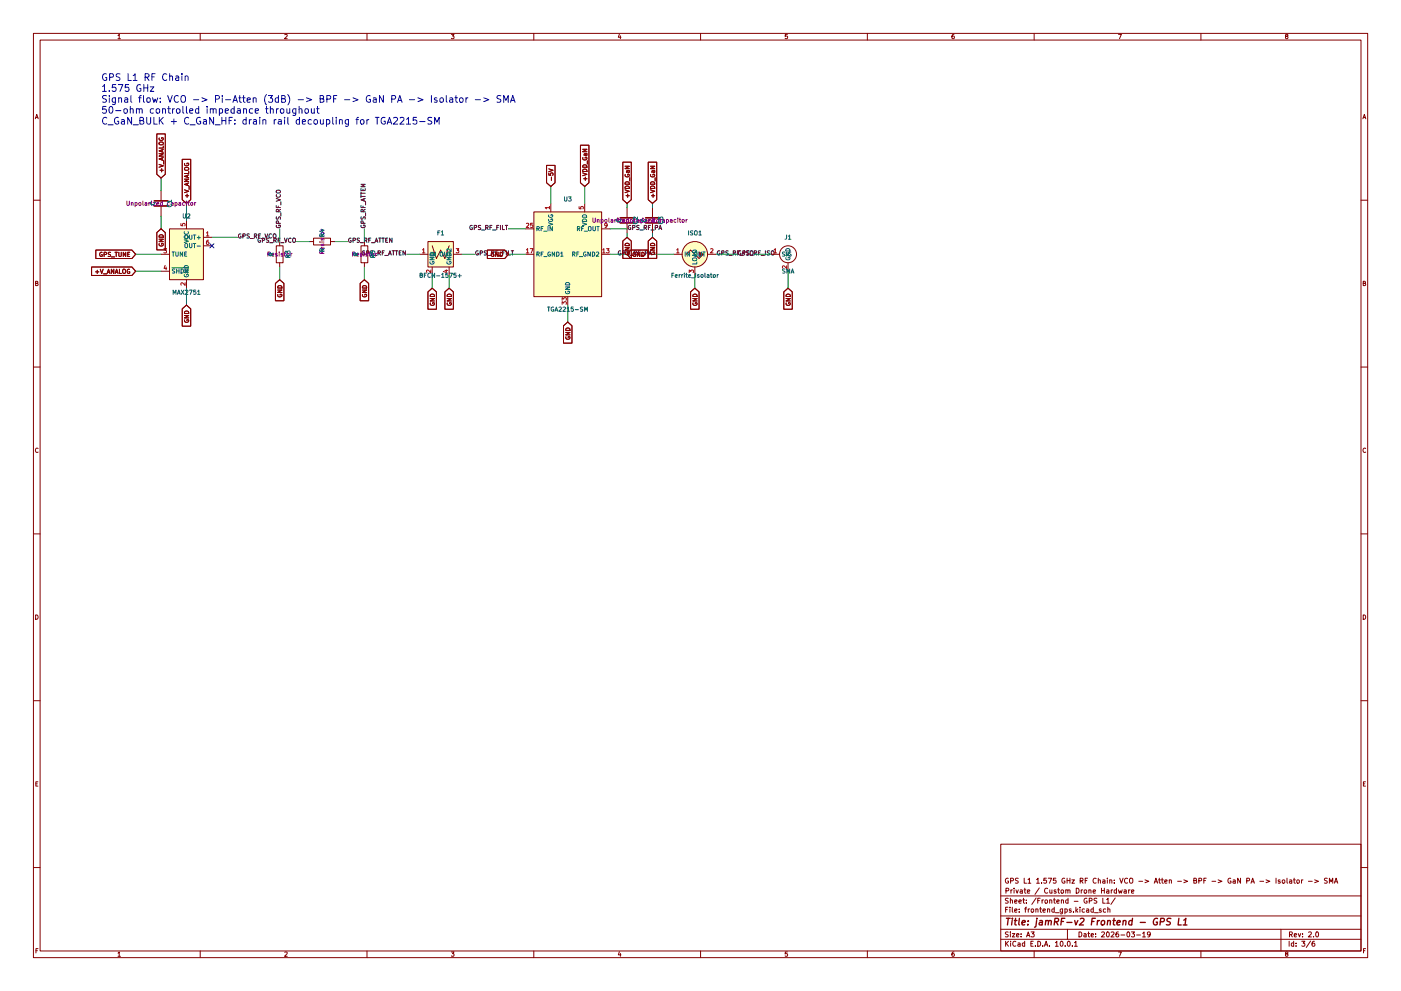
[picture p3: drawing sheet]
(kicad_sch
 (version 20250114)
 (generator "eeschema")
 (generator_version "9.0")
 (paper "A3")
 (title_block
  (title "jamRF-v2 Frontend - GPS L1")
  (date "2026-03-19")
  (rev "2.0")
  (company "Private / Custom Drone Hardware")
  (comment 1 "GPS L1 1.575 GHz RF Chain: VCO -> Atten -> BPF -> GaN PA -> Isolator -> SMA"))
 (lib_symbols
  (symbol "Device:C"
   (pin_numbers (hide yes))
   (pin_names
    (offset 0.254)) (exclude_from_sim no) (in_bom yes) (on_board yes)
   (property "Reference" "C" (at 0.635 2.54 0) (effects (font (size 1.27 1.27)) (justify left)))
   (property "Value" "C" (at 0.635 -2.54 0) (effects (font (size 1.27 1.27)) (justify left)))
   (property "Footprint" "" (at 0.9652 -3.81 0) (effects (font (size 1.27 1.27)) (hide yes)))
   (property "Datasheet" "~" (at 0 0 0) (effects (font (size 1.27 1.27)) (hide yes)))
   (property "Description" "Unpolarized capacitor" (at 0 0 0) (effects (font (size 1.27 1.27)) (hide yes)))
   (symbol "C_0_1"
    (polyline (pts (xy -2.032 0.762) (xy 2.032 0.762)) (stroke (width 0.508) (type default)) (fill (type none)))
    (polyline (pts (xy -2.032 -0.762) (xy 2.032 -0.762)) (stroke (width 0.508) (type default)) (fill (type none))))
   (symbol "C_1_1"
    (pin passive line (at 0 3.81 270) (length 2.794) (name "~" (effects (font (size 1.27 1.27)))) (number "1" (effects (font (size 1.27 1.27)))))
    (pin passive line (at 0 -3.81 90) (length 2.794) (name "~" (effects (font (size 1.27 1.27)))) (number "2" (effects (font (size 1.27 1.27))))))
   (embedded_fonts no))
  (symbol "Device:R"
   (pin_numbers (hide yes))
   (pin_names
    (offset 0)) (exclude_from_sim no) (in_bom yes) (on_board yes)
   (property "Reference" "R" (at 2.032 0 90) (effects (font (size 1.27 1.27))))
   (property "Value" "R" (at 0 0 90) (effects (font (size 1.27 1.27))))
   (property "Footprint" "" (at -1.778 0 90) (effects (font (size 1.27 1.27)) (hide yes)))
   (property "Datasheet" "~" (at 0 0 0) (effects (font (size 1.27 1.27)) (hide yes)))
   (property "Description" "Resistor" (at 0 0 0) (effects (font (size 1.27 1.27)) (hide yes)))
   (symbol "R_0_1"
    (rectangle (start -1.016 -2.54) (end 1.016 2.54) (stroke (width 0.254) (type default)) (fill (type none))))
   (symbol "R_1_1"
    (pin passive line (at 0 3.81 270) (length 1.27) (name "~" (effects (font (size 1.27 1.27)))) (number "1" (effects (font (size 1.27 1.27)))))
    (pin passive line (at 0 -3.81 90) (length 1.27) (name "~" (effects (font (size 1.27 1.27)))) (number "2" (effects (font (size 1.27 1.27))))))
   (embedded_fonts no))
  (symbol "jamrf-v2:BFCN_1575" (exclude_from_sim no) (in_bom yes) (on_board yes)
   (property "Reference" "F" (at 0 5.08 0) (effects (font (size 1.27 1.27))))
   (property "Value" "BFCN-1575+" (at 0 -5.08 0) (effects (font (size 1.27 1.27))))
   (property "Footprint" "Filter:Filter_Mini-Circuits_FV1206" (at 0 0 0) (effects (font (size 1.27 1.27)) (hide yes)))
   (property "Datasheet" "https://www.minicircuits.com/pdfs/BFCN-1575+.pdf" (at 0 0 0) (effects (font (size 1.27 1.27)) (hide yes)))
   (property "Description" "" (at 0 0 0) (effects (font (size 1.27 1.27)) (hide yes)))
   (symbol "BFCN_1575_0_1"
    (rectangle (start -3.81 3.81) (end 3.81 -3.81) (stroke (width 0.254) (type default)) (fill (type background)))
    (polyline (pts (xy -2.54 2.54) (xy -1.27 -1.27) (xy 0 1.27) (xy 1.27 -1.27) (xy 2.54 2.54)) (stroke (width 0.254) (type default)) (fill (type none))))
   (symbol "BFCN_1575_1_1"
    (pin passive line (at -6.35 0 0) (length 2.54) (name "IN" (effects (font (size 1.27 1.27)))) (number "1" (effects (font (size 1.27 1.27)))))
    (pin power_in line (at -2.54 -6.35 90) (length 2.54) (name "GND" (effects (font (size 1.27 1.27)))) (number "2" (effects (font (size 1.27 1.27)))))
    (pin power_in line (at 2.54 -6.35 90) (length 2.54) (name "GND2" (effects (font (size 1.27 1.27)))) (number "4" (effects (font (size 1.27 1.27)))))
    (pin passive line (at 6.35 0 180) (length 2.54) (name "OUT" (effects (font (size 1.27 1.27)))) (number "3" (effects (font (size 1.27 1.27))))))
   (embedded_fonts no))
  (symbol "jamrf-v2:Conn_SMA_Edge" (exclude_from_sim no) (in_bom yes) (on_board yes)
   (property "Reference" "J" (at 0 3.81 0) (effects (font (size 1.27 1.27))))
   (property "Value" "SMA" (at 0 -3.81 0) (effects (font (size 1.27 1.27))))
   (property "Footprint" "Connector_Coaxial:SMA_Amphenol_132289_EdgeMount" (at 0 0 0) (effects (font (size 1.27 1.27)) (hide yes)))
   (property "Datasheet" "" (at 0 0 0) (effects (font (size 1.27 1.27)) (hide yes)))
   (property "Description" "" (at 0 0 0) (effects (font (size 1.27 1.27)) (hide yes)))
   (symbol "Conn_SMA_Edge_0_1"
    (circle (center 0 0) (radius 2.54) (stroke (width 0.254) (type default)) (fill (type none))))
   (symbol "Conn_SMA_Edge_1_1"
    (pin passive line (at -5.08 0 0) (length 2.54) (name "SIG" (effects (font (size 1.27 1.27)))) (number "1" (effects (font (size 1.27 1.27)))))
    (pin passive line (at 0 -5.08 90) (length 2.54) (name "GND" (effects (font (size 1.27 1.27)))) (number "2" (effects (font (size 1.27 1.27))))))
   (embedded_fonts no))
  (symbol "jamrf-v2:Ferrite_Isolator" (exclude_from_sim no) (in_bom yes) (on_board yes)
   (property "Reference" "ISO" (at 0 5.08 0) (effects (font (size 1.27 1.27))))
   (property "Value" "Ferrite_Isolator" (at 0 -5.08 0) (effects (font (size 1.27 1.27))))
   (property "Footprint" "jamrf-v2:Ferrite_Isolator_DropIn" (at 0 0 0) (effects (font (size 1.27 1.27)) (hide yes)))
   (property "Datasheet" "" (at 0 0 0) (effects (font (size 1.27 1.27)) (hide yes)))
   (property "Description" "" (at 0 0 0) (effects (font (size 1.27 1.27)) (hide yes)))
   (symbol "Ferrite_Isolator_0_1"
    (polyline (pts (xy -2.54 0) (xy -1.27 1.27) (xy 1.27 -1.27) (xy 2.54 0)) (stroke (width 0.254) (type default)) (fill (type none)))
    (circle (center 0 0) (radius 3.81) (stroke (width 0.254) (type default)) (fill (type background)))
    (polyline (pts (xy 1.27 0.635) (xy 2.54 0) (xy 1.27 -0.635)) (stroke (width 0.254) (type default)) (fill (type outline))))
   (symbol "Ferrite_Isolator_1_1"
    (pin passive line (at -6.35 0 0) (length 2.54) (name "IN" (effects (font (size 1.27 1.27)))) (number "1" (effects (font (size 1.27 1.27)))))
    (pin passive line (at 0 -6.35 90) (length 2.54) (name "LOAD" (effects (font (size 1.27 1.27)))) (number "3" (effects (font (size 1.27 1.27)))))
    (pin passive line (at 6.35 0 180) (length 2.54) (name "OUT" (effects (font (size 1.27 1.27)))) (number "2" (effects (font (size 1.27 1.27))))))
   (embedded_fonts no))
  (symbol "jamrf-v2:MAX2751" (exclude_from_sim no) (in_bom yes) (on_board yes)
   (property "Reference" "U" (at 0 8.89 0) (effects (font (size 1.27 1.27))))
   (property "Value" "MAX2751" (at 0 -8.89 0) (effects (font (size 1.27 1.27))))
   (property "Footprint" "Package_TO_SOT_SMD:SOT-23-6" (at 0 0 0) (effects (font (size 1.27 1.27)) (hide yes)))
   (property "Datasheet" "https://datasheets.maximintegrated.com/en/ds/MAX2750-MAX2752.pdf" (at 0 0 0) (effects (font (size 1.27 1.27)) (hide yes)))
   (property "Description" "" (at 0 0 0) (effects (font (size 1.27 1.27)) (hide yes)))
   (symbol "MAX2751_0_1"
    (rectangle (start -5.08 7.62) (end 5.08 -7.62) (stroke (width 0.254) (type default)) (fill (type background))))
   (symbol "MAX2751_1_1"
    (pin input line (at -7.62 0 0) (length 2.54) (name "TUNE" (effects (font (size 1.27 1.27)))) (number "3" (effects (font (size 1.27 1.27)))))
    (pin input line (at -7.62 -5.08 0) (length 2.54) (name "~{SHDN}" (effects (font (size 1.27 1.27)))) (number "4" (effects (font (size 1.27 1.27)))))
    (pin power_in line (at 0 10.16 270) (length 2.54) (name "VCC" (effects (font (size 1.27 1.27)))) (number "5" (effects (font (size 1.27 1.27)))))
    (pin power_in line (at 0 -10.16 90) (length 2.54) (name "GND" (effects (font (size 1.27 1.27)))) (number "2" (effects (font (size 1.27 1.27)))))
    (pin output line (at 7.62 5.08 180) (length 2.54) (name "OUT+" (effects (font (size 1.27 1.27)))) (number "1" (effects (font (size 1.27 1.27)))))
    (pin output line (at 7.62 2.54 180) (length 2.54) (name "OUT-" (effects (font (size 1.27 1.27)))) (number "6" (effects (font (size 1.27 1.27))))))
   (embedded_fonts no))
  (symbol "jamrf-v2:TGA2215_SM" (exclude_from_sim no) (in_bom yes) (on_board yes)
   (property "Reference" "U" (at 0 13.97 0) (effects (font (size 1.27 1.27))))
   (property "Value" "TGA2215-SM" (at 0 -13.97 0) (effects (font (size 1.27 1.27))))
   (property "Footprint" "Package_DFN_QFN:QFN-32-1EP_5x5mm_P0.5mm_EP3.45x3.45mm" (at 0 0 0) (effects (font (size 1.27 1.27)) (hide yes)))
   (property "Datasheet" "https://www.qorvo.com/products/d/da006890" (at 0 0 0) (effects (font (size 1.27 1.27)) (hide yes)))
   (property "Description" "" (at 0 0 0) (effects (font (size 1.27 1.27)) (hide yes)))
   (symbol "TGA2215_SM_0_1"
    (rectangle (start -10.16 12.7) (end 10.16 -12.7) (stroke (width 0.254) (type default)) (fill (type background))))
   (symbol "TGA2215_SM_1_1"
    (pin input line (at -12.7 7.62 0) (length 2.54) (name "RF_IN" (effects (font (size 1.27 1.27)))) (number "25" (effects (font (size 1.27 1.27)))))
    (pin passive line (at -12.7 0 0) (length 2.54) (name "RF_GND1" (effects (font (size 1.27 1.27)))) (number "17" (effects (font (size 1.27 1.27)))))
    (pin power_in line (at -5.08 15.24 270) (length 2.54) (name "VGG" (effects (font (size 1.27 1.27)))) (number "1" (effects (font (size 1.27 1.27)))))
    (pin power_in line (at 0 -15.24 90) (length 2.54) (name "GND" (effects (font (size 1.27 1.27)))) (number "33" (effects (font (size 1.27 1.27)))))
    (pin power_in line (at 5.08 15.24 270) (length 2.54) (name "VDD" (effects (font (size 1.27 1.27)))) (number "5" (effects (font (size 1.27 1.27)))))
    (pin output line (at 12.7 7.62 180) (length 2.54) (name "RF_OUT" (effects (font (size 1.27 1.27)))) (number "9" (effects (font (size 1.27 1.27)))))
    (pin passive line (at 12.7 0 180) (length 2.54) (name "RF_GND2" (effects (font (size 1.27 1.27)))) (number "13" (effects (font (size 1.27 1.27))))))
   (embedded_fonts no)))
 (text "GPS L1 RF Chain\n1.575 GHz\nSignal flow: VCO -> Pi-Atten (3dB) -> BPF -> GaN PA -> Isolator -> SMA\n50-ohm controlled impedance throughout\nC_GaN_BULK + C_GaN_HF: drain rail decoupling for TGA2215-SM"
  (exclude_from_sim no)
  (at 30.226 29.972 0)
  (effects (font (size 2.032 2.032)) (justify left)))
 (no_connect
  (at 63.5 73.66))
 (wire
  (pts (xy 48.26 76.2) (xy 40.64 76.2))
  (stroke (width 0) (type default)))
 (wire
  (pts (xy 48.26 81.28) (xy 40.64 81.28))
  (stroke (width 0) (type default)))
 (wire
  (pts (xy 55.88 66.04) (xy 55.88 60.96))
  (stroke (width 0) (type default)))
 (wire
  (pts (xy 55.88 86.36) (xy 55.88 91.44))
  (stroke (width 0) (type default)))
 (wire
  (pts (xy 63.5 71.12) (xy 71.12 71.12))
  (stroke (width 0) (type default)))
 (wire
  (pts (xy 48.26 57.15) (xy 48.26 53.34))
  (stroke (width 0) (type default)))
 (wire
  (pts (xy 48.26 64.77) (xy 48.26 68.58))
  (stroke (width 0) (type default)))
 (wire
  (pts (xy 83.82 72.39) (xy 83.82 68.58))
  (stroke (width 0) (type default)))
 (wire
  (pts (xy 83.82 80.01) (xy 83.82 83.82))
  (stroke (width 0) (type default)))
 (wire
  (pts (xy 92.71 72.39) (xy 88.9 72.39))
  (stroke (width 0) (type default)))
 (wire
  (pts (xy 100.33 72.39) (xy 104.14 72.39))
  (stroke (width 0) (type default)))
 (wire
  (pts (xy 109.22 72.39) (xy 109.22 68.58))
  (stroke (width 0) (type default)))
 (wire
  (pts (xy 109.22 80.01) (xy 109.22 83.82))
  (stroke (width 0) (type default)))
 (wire
  (pts (xy 125.73 76.2) (xy 121.92 76.2))
  (stroke (width 0) (type default)))
 (wire
  (pts (xy 129.54 82.55) (xy 129.54 86.36))
  (stroke (width 0) (type default)))
 (wire
  (pts (xy 134.62 82.55) (xy 134.62 86.36))
  (stroke (width 0) (type default)))
 (wire
  (pts (xy 138.43 76.2) (xy 142.24 76.2))
  (stroke (width 0) (type default)))
 (wire
  (pts (xy 157.48 68.58) (xy 152.4 68.58))
  (stroke (width 0) (type default)))
 (wire
  (pts (xy 182.88 68.58) (xy 187.96 68.58))
  (stroke (width 0) (type default)))
 (wire
  (pts (xy 175.26 60.96) (xy 175.26 55.88))
  (stroke (width 0) (type default)))
 (wire
  (pts (xy 165.1 60.96) (xy 165.1 55.88))
  (stroke (width 0) (type default)))
 (wire
  (pts (xy 170.18 91.44) (xy 170.18 96.52))
  (stroke (width 0) (type default)))
 (wire
  (pts (xy 157.48 76.2) (xy 152.4 76.2))
  (stroke (width 0) (type default)))
 (wire
  (pts (xy 182.88 76.2) (xy 187.96 76.2))
  (stroke (width 0) (type default)))
 (wire
  (pts (xy 201.93 76.2) (xy 195.58 76.2))
  (stroke (width 0) (type default)))
 (wire
  (pts (xy 214.63 76.2) (xy 220.98 76.2))
  (stroke (width 0) (type default)))
 (wire
  (pts (xy 208.28 82.55) (xy 208.28 86.36))
  (stroke (width 0) (type default)))
 (wire
  (pts (xy 231.14 76.2) (xy 226.06 76.2))
  (stroke (width 0) (type default)))
 (wire
  (pts (xy 236.22 81.28) (xy 236.22 86.36))
  (stroke (width 0) (type default)))
 (wire
  (pts (xy 187.96 60.96) (xy 187.96 62.23))
  (stroke (width 0) (type default)))
 (wire
  (pts (xy 187.96 69.85) (xy 187.96 71.12))
  (stroke (width 0) (type default)))
 (wire
  (pts (xy 195.58 60.96) (xy 195.58 62.23))
  (stroke (width 0) (type default)))
 (wire
  (pts (xy 195.58 69.85) (xy 195.58 71.12))
  (stroke (width 0) (type default)))
 (label "GPS_RF_VCO"
  (at 71.12 71.12 0)
  (effects (font (size 1.27 1.27)) (justify left)))
 (label "GPS_RF_VCO"
  (at 83.82 68.58 90)
  (effects (font (size 1.27 1.27)) (justify left)))
 (label "GPS_RF_VCO"
  (at 88.9 72.39 180)
  (effects (font (size 1.27 1.27)) (justify right)))
 (label "GPS_RF_ATTEN"
  (at 104.14 72.39 0)
  (effects (font (size 1.27 1.27)) (justify left)))
 (label "GPS_RF_ATTEN"
  (at 109.22 68.58 90)
  (effects (font (size 1.27 1.27)) (justify left)))
 (label "GPS_RF_ATTEN"
  (at 121.92 76.2 180)
  (effects (font (size 1.27 1.27)) (justify right)))
 (label "GPS_RF_FILT"
  (at 142.24 76.2 0)
  (effects (font (size 1.27 1.27)) (justify left)))
 (label "GPS_RF_FILT"
  (at 152.4 68.58 180)
  (effects (font (size 1.27 1.27)) (justify right)))
 (label "GPS_RF_PA"
  (at 187.96 68.58 0)
  (effects (font (size 1.27 1.27)) (justify left)))
 (label "GPS_RF_PA"
  (at 195.58 76.2 180)
  (effects (font (size 1.27 1.27)) (justify right)))
 (label "GPS_RF_ISO"
  (at 220.98 76.2 0)
  (effects (font (size 1.27 1.27)) (justify left)))
 (label "GPS_RF_ISO"
  (at 226.06 76.2 180)
  (effects (font (size 1.27 1.27)) (justify right)))
 (global_label "GPS_TUNE"
  (shape input)
  (at 40.64 76.2 180)
  (effects (font (size 1.27 1.27)) (justify right))
  (property "Intersheetrefs" "${INTERSHEET_REFS}" (at 40.64 76.2 0) (effects (font (size 1.27 1.27)) (hide yes))))
 (global_label "+V_ANALOG"
  (shape input)
  (at 40.64 81.28 180)
  (effects (font (size 1.27 1.27)) (justify right))
  (property "Intersheetrefs" "${INTERSHEET_REFS}" (at 40.64 81.28 0) (effects (font (size 1.27 1.27)) (hide yes))))
 (global_label "+V_ANALOG"
  (shape input)
  (at 55.88 60.96 90)
  (effects (font (size 1.27 1.27)) (justify left))
  (property "Intersheetrefs" "${INTERSHEET_REFS}" (at 55.88 60.96 0) (effects (font (size 1.27 1.27)) (hide yes))))
 (global_label "GND"
  (shape input)
  (at 55.88 91.44 270)
  (effects (font (size 1.27 1.27)) (justify right))
  (property "Intersheetrefs" "${INTERSHEET_REFS}" (at 55.88 91.44 0) (effects (font (size 1.27 1.27)) (hide yes))))
 (global_label "+V_ANALOG"
  (shape input)
  (at 48.26 53.34 90)
  (effects (font (size 1.27 1.27)) (justify left))
  (property "Intersheetrefs" "${INTERSHEET_REFS}" (at 48.26 53.34 0) (effects (font (size 1.27 1.27)) (hide yes))))
 (global_label "GND"
  (shape input)
  (at 48.26 68.58 270)
  (effects (font (size 1.27 1.27)) (justify right))
  (property "Intersheetrefs" "${INTERSHEET_REFS}" (at 48.26 68.58 0) (effects (font (size 1.27 1.27)) (hide yes))))
 (global_label "GND"
  (shape input)
  (at 83.82 83.82 270)
  (effects (font (size 1.27 1.27)) (justify right))
  (property "Intersheetrefs" "${INTERSHEET_REFS}" (at 83.82 83.82 0) (effects (font (size 1.27 1.27)) (hide yes))))
 (global_label "GND"
  (shape input)
  (at 109.22 83.82 270)
  (effects (font (size 1.27 1.27)) (justify right))
  (property "Intersheetrefs" "${INTERSHEET_REFS}" (at 109.22 83.82 0) (effects (font (size 1.27 1.27)) (hide yes))))
 (global_label "GND"
  (shape input)
  (at 129.54 86.36 270)
  (effects (font (size 1.27 1.27)) (justify right))
  (property "Intersheetrefs" "${INTERSHEET_REFS}" (at 129.54 86.36 0) (effects (font (size 1.27 1.27)) (hide yes))))
 (global_label "GND"
  (shape input)
  (at 134.62 86.36 270)
  (effects (font (size 1.27 1.27)) (justify right))
  (property "Intersheetrefs" "${INTERSHEET_REFS}" (at 134.62 86.36 0) (effects (font (size 1.27 1.27)) (hide yes))))
 (global_label "+VDD_GaN"
  (shape input)
  (at 175.26 55.88 90)
  (effects (font (size 1.27 1.27)) (justify left))
  (property "Intersheetrefs" "${INTERSHEET_REFS}" (at 175.26 55.88 0) (effects (font (size 1.27 1.27)) (hide yes))))
 (global_label "-5V"
  (shape input)
  (at 165.1 55.88 90)
  (effects (font (size 1.27 1.27)) (justify left))
  (property "Intersheetrefs" "${INTERSHEET_REFS}" (at 165.1 55.88 0) (effects (font (size 1.27 1.27)) (hide yes))))
 (global_label "GND"
  (shape input)
  (at 170.18 96.52 270)
  (effects (font (size 1.27 1.27)) (justify right))
  (property "Intersheetrefs" "${INTERSHEET_REFS}" (at 170.18 96.52 0) (effects (font (size 1.27 1.27)) (hide yes))))
 (global_label "GND"
  (shape input)
  (at 152.4 76.2 180)
  (effects (font (size 1.27 1.27)) (justify right))
  (property "Intersheetrefs" "${INTERSHEET_REFS}" (at 152.4 76.2 0) (effects (font (size 1.27 1.27)) (hide yes))))
 (global_label "GND"
  (shape input)
  (at 187.96 76.2 0)
  (effects (font (size 1.27 1.27)) (justify left))
  (property "Intersheetrefs" "${INTERSHEET_REFS}" (at 187.96 76.2 0) (effects (font (size 1.27 1.27)) (hide yes))))
 (global_label "GND"
  (shape input)
  (at 208.28 86.36 270)
  (effects (font (size 1.27 1.27)) (justify right))
  (property "Intersheetrefs" "${INTERSHEET_REFS}" (at 208.28 86.36 0) (effects (font (size 1.27 1.27)) (hide yes))))
 (global_label "GND"
  (shape input)
  (at 236.22 86.36 270)
  (effects (font (size 1.27 1.27)) (justify right))
  (property "Intersheetrefs" "${INTERSHEET_REFS}" (at 236.22 86.36 0) (effects (font (size 1.27 1.27)) (hide yes))))
 (global_label "+VDD_GaN"
  (shape input)
  (at 187.96 60.96 90)
  (effects (font (size 1.27 1.27)) (justify left))
  (property "Intersheetrefs" "${INTERSHEET_REFS}" (at 187.96 60.96 0) (effects (font (size 1.27 1.27)) (hide yes))))
 (global_label "GND"
  (shape input)
  (at 187.96 71.12 270)
  (effects (font (size 1.27 1.27)) (justify right))
  (property "Intersheetrefs" "${INTERSHEET_REFS}" (at 187.96 71.12 0) (effects (font (size 1.27 1.27)) (hide yes))))
 (global_label "+VDD_GaN"
  (shape input)
  (at 195.58 60.96 90)
  (effects (font (size 1.27 1.27)) (justify left))
  (property "Intersheetrefs" "${INTERSHEET_REFS}" (at 195.58 60.96 0) (effects (font (size 1.27 1.27)) (hide yes))))
 (global_label "GND"
  (shape input)
  (at 195.58 71.12 270)
  (effects (font (size 1.27 1.27)) (justify right))
  (property "Intersheetrefs" "${INTERSHEET_REFS}" (at 195.58 71.12 0) (effects (font (size 1.27 1.27)) (hide yes))))
 (symbol
  (lib_id "jamrf-v2:MAX2751")
  (at 55.88 76.2 0)
  (unit 1)
  (exclude_from_sim no)
  (in_bom yes)
  (on_board yes)
  (dnp no)
  (property "Reference" "U2" (at 55.88 64.77 0) (effects (font (size 1.27 1.27))))
  (property "Value" "MAX2751" (at 55.88 87.63 0) (effects (font (size 1.27 1.27))))
  (property "Footprint" "Package_TO_SOT_SMD:SOT-23-6" (at 55.88 76.2 0) (effects (font (size 1.27 1.27)) (hide yes)))
  (property "Datasheet" "https://datasheets.maximintegrated.com/en/ds/MAX2750-MAX2752.pdf" (at 55.88 76.2 0) (effects (font (size 1.27 1.27)) (hide yes)))
  (property "Description" "" (at 55.88 76.2 0) (effects (font (size 1.27 1.27))))
  (pin "6")
  (pin "1")
  (pin "2")
  (pin "4")
  (pin "5")
  (pin "3"))
 (symbol
  (lib_id "Device:C")
  (at 48.26 60.96 0)
  (unit 1)
  (exclude_from_sim no)
  (in_bom yes)
  (on_board yes)
  (dnp no)
  (property "Reference" "C1" (at 50.8 60.96 90) (effects (font (size 1.27 1.27))))
  (property "Value" "C" (at 45.72 60.96 90) (effects (font (size 1.27 1.27))))
  (property "Footprint" "Capacitor_SMD:C_0402_1005Metric" (at 48.26 60.96 0) (effects (font (size 1.27 1.27)) (hide yes)))
  (property "Datasheet" "~" (at 48.26 60.96 0) (effects (font (size 1.27 1.27)) (hide yes)))
  (property "Description" "Unpolarized capacitor" (at 48.26 60.96 0) (effects (font (size 1.27 1.27))))
  (pin "2")
  (pin "1"))
 (symbol
  (lib_id "Device:R")
  (at 83.82 76.2 0)
  (unit 1)
  (exclude_from_sim no)
  (in_bom yes)
  (on_board yes)
  (dnp no)
  (property "Reference" "R3" (at 86.36 76.2 90) (effects (font (size 1.27 1.27))))
  (property "Value" "R" (at 81.28 76.2 90) (effects (font (size 1.27 1.27))))
  (property "Footprint" "Resistor_SMD:R_0603_1608Metric" (at 83.82 76.2 0) (effects (font (size 1.27 1.27)) (hide yes)))
  (property "Datasheet" "~" (at 83.82 76.2 0) (effects (font (size 1.27 1.27)) (hide yes)))
  (property "Description" "Resistor" (at 83.82 76.2 0) (effects (font (size 1.27 1.27))))
  (pin "2")
  (pin "1"))
 (symbol
  (lib_id "Device:R")
  (at 96.52 72.39 90)
  (unit 1)
  (exclude_from_sim no)
  (in_bom yes)
  (on_board yes)
  (dnp no)
  (property "Reference" "R4" (at 96.52 69.85 0) (effects (font (size 1.27 1.27))))
  (property "Value" "R" (at 96.52 74.93 0) (effects (font (size 1.27 1.27))))
  (property "Footprint" "Resistor_SMD:R_0603_1608Metric" (at 96.52 72.39 0) (effects (font (size 1.27 1.27)) (hide yes)))
  (property "Datasheet" "~" (at 96.52 72.39 0) (effects (font (size 1.27 1.27)) (hide yes)))
  (property "Description" "Resistor" (at 96.52 72.39 0) (effects (font (size 1.27 1.27))))
  (pin "2")
  (pin "1"))
 (symbol
  (lib_id "Device:R")
  (at 109.22 76.2 0)
  (unit 1)
  (exclude_from_sim no)
  (in_bom yes)
  (on_board yes)
  (dnp no)
  (property "Reference" "R5" (at 111.76 76.2 90) (effects (font (size 1.27 1.27))))
  (property "Value" "R" (at 106.68 76.2 90) (effects (font (size 1.27 1.27))))
  (property "Footprint" "Resistor_SMD:R_0603_1608Metric" (at 109.22 76.2 0) (effects (font (size 1.27 1.27)) (hide yes)))
  (property "Datasheet" "~" (at 109.22 76.2 0) (effects (font (size 1.27 1.27)) (hide yes)))
  (property "Description" "Resistor" (at 109.22 76.2 0) (effects (font (size 1.27 1.27))))
  (pin "1")
  (pin "2"))
 (symbol
  (lib_id "jamrf-v2:BFCN_1575")
  (at 132.08 76.2 0)
  (unit 1)
  (exclude_from_sim no)
  (in_bom yes)
  (on_board yes)
  (dnp no)
  (property "Reference" "F1" (at 132.08 69.85 0) (effects (font (size 1.27 1.27))))
  (property "Value" "BFCN-1575+" (at 132.08 82.55 0) (effects (font (size 1.27 1.27))))
  (property "Footprint" "Filter:Filter_Mini-Circuits_FV1206" (at 132.08 76.2 0) (effects (font (size 1.27 1.27)) (hide yes)))
  (property "Datasheet" "https://www.minicircuits.com/pdfs/BFCN-1575+.pdf" (at 132.08 76.2 0) (effects (font (size 1.27 1.27)) (hide yes)))
  (property "Description" "" (at 132.08 76.2 0) (effects (font (size 1.27 1.27))))
  (pin "1")
  (pin "3")
  (pin "2")
  (pin "4"))
 (symbol
  (lib_id "jamrf-v2:TGA2215_SM")
  (at 170.18 76.2 0)
  (unit 1)
  (exclude_from_sim no)
  (in_bom yes)
  (on_board yes)
  (dnp no)
  (property "Reference" "U3" (at 170.18 59.69 0) (effects (font (size 1.27 1.27))))
  (property "Value" "TGA2215-SM" (at 170.18 92.71 0) (effects (font (size 1.27 1.27))))
  (property "Footprint" "Package_DFN_QFN:QFN-32-1EP_5x5mm_P0.5mm_EP3.45x3.45mm" (at 170.18 76.2 0) (effects (font (size 1.27 1.27)) (hide yes)))
  (property "Datasheet" "https://www.qorvo.com/products/d/da006890" (at 170.18 76.2 0) (effects (font (size 1.27 1.27)) (hide yes)))
  (property "Description" "" (at 170.18 76.2 0) (effects (font (size 1.27 1.27))))
  (pin "9")
  (pin "17")
  (pin "5")
  (pin "33")
  (pin "25")
  (pin "1")
  (pin "13"))
 (symbol
  (lib_id "jamrf-v2:Ferrite_Isolator")
  (at 208.28 76.2 0)
  (unit 1)
  (exclude_from_sim no)
  (in_bom yes)
  (on_board yes)
  (dnp no)
  (property "Reference" "ISO1" (at 208.28 69.85 0) (effects (font (size 1.27 1.27))))
  (property "Value" "Ferrite_Isolator" (at 208.28 82.55 0) (effects (font (size 1.27 1.27))))
  (property "Footprint" "jamrf-v2:Ferrite_Isolator_DropIn" (at 208.28 76.2 0) (effects (font (size 1.27 1.27)) (hide yes)))
  (property "Datasheet" "" (at 208.28 76.2 0) (effects (font (size 1.27 1.27)) (hide yes)))
  (property "Description" "" (at 208.28 76.2 0) (effects (font (size 1.27 1.27))))
  (pin "1")
  (pin "3")
  (pin "2"))
 (symbol
  (lib_id "jamrf-v2:Conn_SMA_Edge")
  (at 236.22 76.2 0)
  (unit 1)
  (exclude_from_sim no)
  (in_bom yes)
  (on_board yes)
  (dnp no)
  (property "Reference" "J1" (at 236.22 71.12 0) (effects (font (size 1.27 1.27))))
  (property "Value" "SMA" (at 236.22 81.28 0) (effects (font (size 1.27 1.27))))
  (property "Footprint" "Connector_Coaxial:SMA_Amphenol_132289_EdgeMount" (at 236.22 76.2 0) (effects (font (size 1.27 1.27)) (hide yes)))
  (property "Datasheet" "" (at 236.22 76.2 0) (effects (font (size 1.27 1.27)) (hide yes)))
  (property "Description" "" (at 236.22 76.2 0) (effects (font (size 1.27 1.27))))
  (pin "1")
  (pin "2"))
 (symbol
  (lib_id "Device:C")
  (at 187.96 66.04 0)
  (unit 1)
  (exclude_from_sim no)
  (in_bom yes)
  (on_board yes)
  (dnp no)
  (property "Reference" "C2" (at 190.5 66.04 90) (effects (font (size 1.27 1.27))))
  (property "Value" "C" (at 185.42 66.04 90) (effects (font (size 1.27 1.27))))
  (property "Footprint" "Capacitor_SMD:C_0805_2012Metric" (at 187.96 66.04 0) (effects (font (size 1.27 1.27)) (hide yes)))
  (property "Datasheet" "~" (at 187.96 66.04 0) (effects (font (size 1.27 1.27)) (hide yes)))
  (property "Description" "Unpolarized capacitor" (at 187.96 66.04 0) (effects (font (size 1.27 1.27))))
  (pin "1")
  (pin "2"))
 (symbol
  (lib_id "Device:C")
  (at 195.58 66.04 0)
  (unit 1)
  (exclude_from_sim no)
  (in_bom yes)
  (on_board yes)
  (dnp no)
  (property "Reference" "C3" (at 198.12 66.04 90) (effects (font (size 1.27 1.27))))
  (property "Value" "C" (at 193.04 66.04 90) (effects (font (size 1.27 1.27))))
  (property "Footprint" "Capacitor_SMD:C_0603_1608Metric" (at 195.58 66.04 0) (effects (font (size 1.27 1.27)) (hide yes)))
  (property "Datasheet" "~" (at 195.58 66.04 0) (effects (font (size 1.27 1.27)) (hide yes)))
  (property "Description" "Unpolarized capacitor" (at 195.58 66.04 0) (effects (font (size 1.27 1.27))))
  (pin "1")
  (pin "2")))
